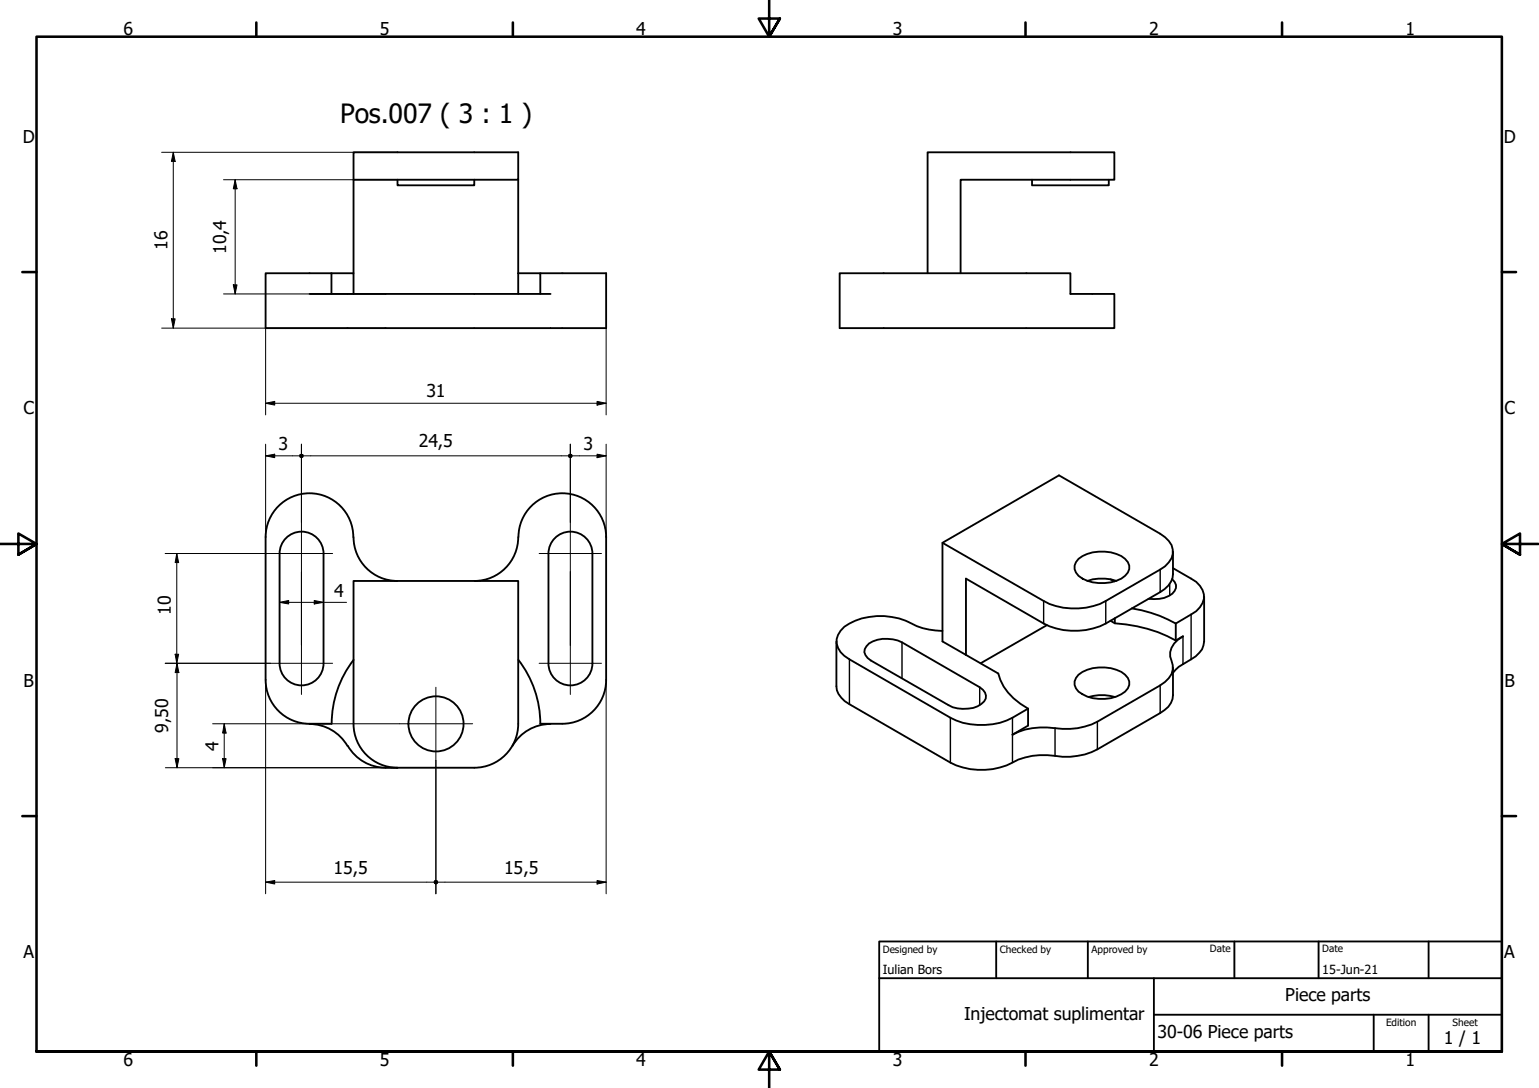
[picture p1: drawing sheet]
<svg xmlns="http://www.w3.org/2000/svg" width="420mm" height="297mm" viewBox="0 0 420 297" stroke-linecap="round" stroke-linejoin="round" font-family="sans-serif">
<!-- layer: Visible (ISO) -->
<g fill="none" stroke="#000" stroke-width=".51">
<path d="M96.5 49.1v-7.5h45v7.5h-12M96.5 49.1h33M96.5 49.1v25.5M108.5 49.1v1.5h21v-1.5M141.5 49.1v31.1M281.7 49.1v1.5h21v-1.5M90.5 74.6h-18v15h93v-15h-18M141.5 74.6h6v5.6M229.2 74.6h63v5.6h12v9.4h-75zM253.2 74.6v-33h51v7.5h-41.9v25.5M84.5 80.2h65.8M90.5 80.2v-5.6h6v5.6"/>
<path d="M76.3 151.1a6 6 0 0 1 6-6 6 6 0 0 1 6 6M76.3 151.1v30M88.3 151.1v30M96.5 146.6a12 12 0 0 0-12-11.9 12 12 0 0 0-12 11.9v39M96.5 146.6a12 12 0 0 0 12 12M141.5 146.6a12 12 0 0 1-12 12M141.5 146.6a12 12 0 0 1 12-11.9 12 12 0 0 1 12 11.9M149.7 151.1a6 6 0 0 1 6-6 6 6 0 0 1 6 6M149.7 151.1v30M161.7 151.1v30M165.5 146.6v39M257.3 148.2l27.6 15.9a18.5 18.5 0 0 0 17 0l14.8-8.6a5.9 5.9 0 0 0 3.5-5.5 6.4 6.4 0 0 0-3.5-4.3l-27.6-15.9-31.8 18.4v26.9l6.4 3.7"/>
<path d="M294.4 152.6a11.1 11.1 0 0 1 12.7 0 2.86 2.86 0 0 1 0 4.6 11.1 11.1 0 0 1-12.7 0 2.96 2.96 0 0 1 0-4.6zM296.9 158.6a12.2 12.2 0 0 1 7.9 0M303.1 158.2l1.1 .5M320 158.1a2.38 2.38 0 0 1 0 4 8.2 8.2 0 0 1-6.4 1.4M320.2 155.1l5 2.9a5.2 5.2 0 0 1 3.1 6.6l-.7 1.2-1 1.1-5.6 3.3M320.2 150.6v6.2a5.8 5.8 0 0 1-3.5 4.9l-14.8 8.5a19 19 0 0 1-17 0l-21.2-12.2v20.8M228.3 175.1v12.3a5.8 5.8 0 0 0 3.6 4.9l27.6 15.9a19.2 19.2 0 0 0 18.5-.8 22.3 22.3 0 0 1 12.1-.8 19.2 19.2 0 0 0 9.5-2l17.1-9.9a5.9 5.9 0 0 0 3.5-4.9v-7.6M237.2 175.7a9.3 9.3 0 0 1 9.1-.3l21.2 12.2a2.52 2.52 0 0 1 1.7 2.2 2.52 2.52 0 0 1-1.3 2.4 9.1 9.1 0 0 1-8.9 .3l-21.3-12.2a2.61 2.61 0 0 1-1.2-3.8zM257.3 172.3a19.3 19.3 0 0 1-10-2.8 18.3 18.3 0 0 0-16.8 1.6 4.8 4.8 0 0 0 0 8l29 16.8a19 19 0 0 0 16.9 0l4.3-2.4M263.7 178.8l8.8 5.1a15.4 15.4 0 0 0 8.2 9.6M285.8 170.7l-18.1 10.4M303.1 169.5l1.3 .7"/>
<path d="M304.4 170.2a39 39 0 0 1 16.6 4.7M304.4 168.8v1.4M309 166.1a35.8 35.8 0 0 1 12 4.1M321 174.9l2-1.2a5.9 5.9 0 0 0-3.5 5.5 5.4 5.4 0 0 1-.4 6l-2.4 1.9-17.1 9.9a18.7 18.7 0 0 1-11.6 1.8 18.8 18.8 0 0 0-11.6 1.8l4.3-2.5v-4.6M321 170.2v4.7M328.7 162.9v12.2a5.6 5.6 0 0 1-3.5 4.9l-3.4 2-1.6 1.7M72.5 185.6a12 12 0 0 0 12 12h6M76.3 181.1a6 6 0 0 0 6 6 6 6 0 0 0 6-6M84.5 197.7a12 12 0 0 1 10.4 5.9M96.5 197.6a12 12 0 0 0 12 12M96.5 197.6v-39h45v39M96.5 180.1a28.5 28.5 0 0 0-5.9 17.5"/>
<path d="M141.5 197.6a12 12 0 0 1-12 12h-24.2a12 12 0 0 1-10.4-6M141.5 180.2a28.5 28.5 0 0 1 6 17.4M149.7 181.1a6 6 0 0 0 6 6 6 6 0 0 0 6-6M150.3 197.7a12 12 0 0 0-10.4 5.9M165.5 185.6a12 12 0 0 1-12 12h-6M294.4 184.2a11.1 11.1 0 0 1 12.7 0 3.1 3.1 0 0 1-1 5.3 11.3 11.3 0 0 1-11.7-.7 2.96 2.96 0 0 1 0-4.6zM297.2 190.3a12.6 12.6 0 0 1 7.2 0"/>
<circle cx="119" cy="197.6" r="7.5"/>
</g>
<!-- layer: Visible Narrow (ISO) -->
<g fill="none" stroke="#000" stroke-width=".38">
<path d="M316.7 155.5v6.2M319.3 159.4v3.2M246.3 175.4v9.8M284.9 164.1v6.1M301.9 164.1v6.1M323 173.7v7.6M325.2 167.8v12.2M231.9 180v12.3M259.5 195.9v12.3M267.5 187.6v4.9M276.4 195.9v12.3M288 198.8v7.6"/>
<path d="M299.6 197v7.6M316.7 187.1v7.6"/>
</g>
<!-- layer: Border (ISO) -->
<g fill="none" stroke="#000" stroke-width=".7">
<path d="M70 6.1v3.9M140 6.1v3.9M210 0v10l-2.9-4.9h5.8l-2.9 4.9 2.9-4.9M280 6.1v3.9M350 6.1v3.9M6.1 74.3h3.9M410 74.3h3.9M0 148.5h10l-5-2.8v5.7l5-2.9-5 2.9M420 148.5h-10l5-2.8v5.7l-5-2.9 5 2.9M6.1 222.8h3.9M410 222.8h3.9M10 287.1v-277.1h400v277.1h-400h400"/>
<path d="M70 287.1v3.8M140 287.1v3.8M212.9 292l-2.9-4.9 2.9 4.9h-5.8l2.9-4.9v9.9M280 287.1v3.8M350 287.1v3.8"/>
</g>
<!-- layer: Title (ISO) -->
<path d="M240 257h170v30.1h-170zM272 257v10.1M297 257v10.1M337 257v10.1M360 257v10.1M390 257v10.1M240 267.1h170M315 277h95M315 267.1v20M375 277v10.1M390 277v10.1" fill="none" stroke="#000" stroke-width=".51"/>
<!-- layer: Dimension (ISO) -->
<g fill="none" stroke="#000" stroke-width=".27">
<path d="M44.1 41.6h64.4M47.3 41.6l.5 2.5h-1zM47.3 41.6v48M61 49.1h47.5M64.2 49.1l.5 2.4h-1zM64.2 49.1v31.1M63.7 77.8h1l-.5 2.4zM44.1 89.6h61.2M46.8 87h1l-.5 2.6zM61 80.2h44.3M72.5 89.6v23.7M165.5 89.6v23.7"/>
<path d="M72.5 110.1l2.5-.5v1zM72.5 110.1h93M163 109.6l2.5 .5-2.5 .5zM72.5 124.4l2.5-.4v1zM72.5 121.3v25.3M72.5 124.4h9.2M82.3 121.3v21.3M82.9 124.4h72.2M155.7 121.3v21.3M156.3 124.4h9.2M163 124l2.5 .4-2.5 .6zM165.5 121.3v25.3"/>
<path d="M45.1 151.1h28.7M48.3 151.1l.5 2.5h-1zM48.3 151.1v30M82.3 156.1v20M155.7 156.1v20M47.8 178.6h1l-.5 2.5zM76.3 164.5l2.5-.6v1zM76.3 164.5h18.3M85.8 163.9l2.5 .6-2.5 .4zM45.1 181.1h28.7M48.3 181.1l.5 2.5h-1zM48.3 181.1v28.5"/>
<path d="M58 197.6h51M61.2 197.6l.5 2.5h-.9zM61.2 197.6v12M72.5 185.6v58.4M165.5 185.6v58.4M45.1 209.6h63.4M47.8 207.1h1l-.5 2.5zM60.8 207.1h.9l-.5 2.5zM119 207.6v36.4M72.5 240.8l2.5-.4v.9zM72.5 240.8h45.9M119.6 240.8h45.9"/>
<path d="M163 240.4l2.5 .4-2.5 .5z"/>
</g>
<g fill="#000">
<path d="M47.3 41.6l.5 2.5h-1z" fill-rule="evenodd"/>
<path d="M64.2 49.1l.5 2.4h-1z" fill-rule="evenodd"/>
<path d="M63.7 77.8h1l-.5 2.4z" fill-rule="evenodd"/>
<path d="M46.8 87h1l-.5 2.6z" fill-rule="evenodd"/>
<path d="M72.5 110.1l2.5-.5v1z" fill-rule="evenodd"/>
<path d="M163 109.6l2.5 .5-2.5 .5z" fill-rule="evenodd"/>
<path d="M72.5 124.4l2.5-.4v1z" fill-rule="evenodd"/>
<path d="M163 124l2.5 .4-2.5 .6z" fill-rule="evenodd"/>
<path d="M48.3 151.1l.5 2.5h-1z" fill-rule="evenodd"/>
<path d="M47.8 178.6h1l-.5 2.5z" fill-rule="evenodd"/>
<path d="M76.3 164.5l2.5-.6v1z" fill-rule="evenodd"/>
<path d="M85.8 163.9l2.5 .6-2.5 .4z" fill-rule="evenodd"/>
<path d="M48.3 181.1l.5 2.5h-1z" fill-rule="evenodd"/>
<path d="M47.8 207.1h1l-.5 2.5z" fill-rule="evenodd"/>
<path d="M60.8 207.1h.9l-.5 2.5z" fill-rule="evenodd"/>
<path d="M61.2 197.6l.5 2.5h-.9z" fill-rule="evenodd"/>
<path d="M72.5 240.8l2.5-.4v.9z" fill-rule="evenodd"/>
<path d="M163 240.4l2.5 .4-2.5 .5z" fill-rule="evenodd"/>
<circle cx="82.3" cy="124.5" r=".62"/>
<circle cx="155.7" cy="124.5" r=".62"/>
<circle cx="119" cy="240.9" r=".62"/>
</g>
<!-- layer: Center Mark (ISO) -->
<path d="M73.8 151.1h17M82.3 142.6v13.5M147.2 151.1h17M155.7 142.6v13.5M82.3 176.1v13.5M155.7 176.1v13.5M73.8 181.1h17M109 197.6h20M119 187.6v20M147.2 181.1h17" fill="none" stroke="#000" stroke-width=".27"/>
<text font-size="7.2" x="92.8" y="33.6">Pos.007 ( 3 : 1 )</text>
<g font-size="4.8">
<text x="33.7" y="9.6">6</text>
<text x="103.7" y="9.6">5</text>
<text x="173.7" y="9.6">4</text>
<text x="243.7" y="9.6">3</text>
<text x="313.7" y="9.6">2</text>
<text x="383.7" y="9.6">1</text>
<text x="6.2" y="38.9">D</text>
<text x="410.5" y="38.9">D</text>
<text x="45.7" y="68.2" transform="rotate(-90 45.7 68.2)">16</text>
<text x="61.8" y="69.3" transform="rotate(-90 61.8 69.3)">10,4</text>
<text x="6.4" y="113.1">C</text>
<text x="116.4" y="108.5">31</text>
<text x="410.7" y="113.1">C</text>
<text x="76.1" y="122.9">3</text>
<text x="114.4" y="122.1">24,5</text>
<text x="159.3" y="122.9">3</text>
<text x="46.7" y="167.9" transform="rotate(-90 46.7 167.9)">10</text>
<text x="91.2" y="162.9">4</text>
<text x="6.4" y="187.4">B</text>
<text x="410.7" y="187.4">B</text>
<text x="45.9" y="200" transform="rotate(-90 45.9 200)">9,50</text>
<text x="59.7" y="204.9" transform="rotate(-90 59.7 204.9)">4</text>
<text x="91.1" y="238.5">15,5</text>
<text x="137.6" y="238.5">15,5</text>
<text x="6.4" y="261.7">A</text>
<text x="410.7" y="261.7">A</text>
<text x="350.9" y="273.3">Piece parts</text>
<text x="263.2" y="278.4">Injectomat suplimentar</text>
<text x="316" y="283.3">30-06 Piece parts</text>
<text x="394.2" y="285">1 / 1</text>
<text x="33.7" y="290.9">6</text>
<text x="103.7" y="290.9">5</text>
<text x="173.7" y="290.9">4</text>
<text x="243.7" y="290.9">3</text>
<text x="313.7" y="290.9">2</text>
<text x="383.7" y="290.9">1</text>
</g>
<g font-size="3.4">
<text x="241" y="266">Iulian Bors</text>
<text x="361" y="266">15-Jun-21</text>
</g>
<g font-size="2.7">
<text x="241" y="260.1">Designed by</text>
<text x="273" y="260.1">Checked by</text>
<text x="298" y="260.1">Approved by</text>
<text x="330.3" y="260">Date</text>
<text x="361" y="260">Date</text>
<text x="378.4" y="280.1">Edition</text>
<text x="396.6" y="280.1">Sheet</text>
</g>
</svg>
